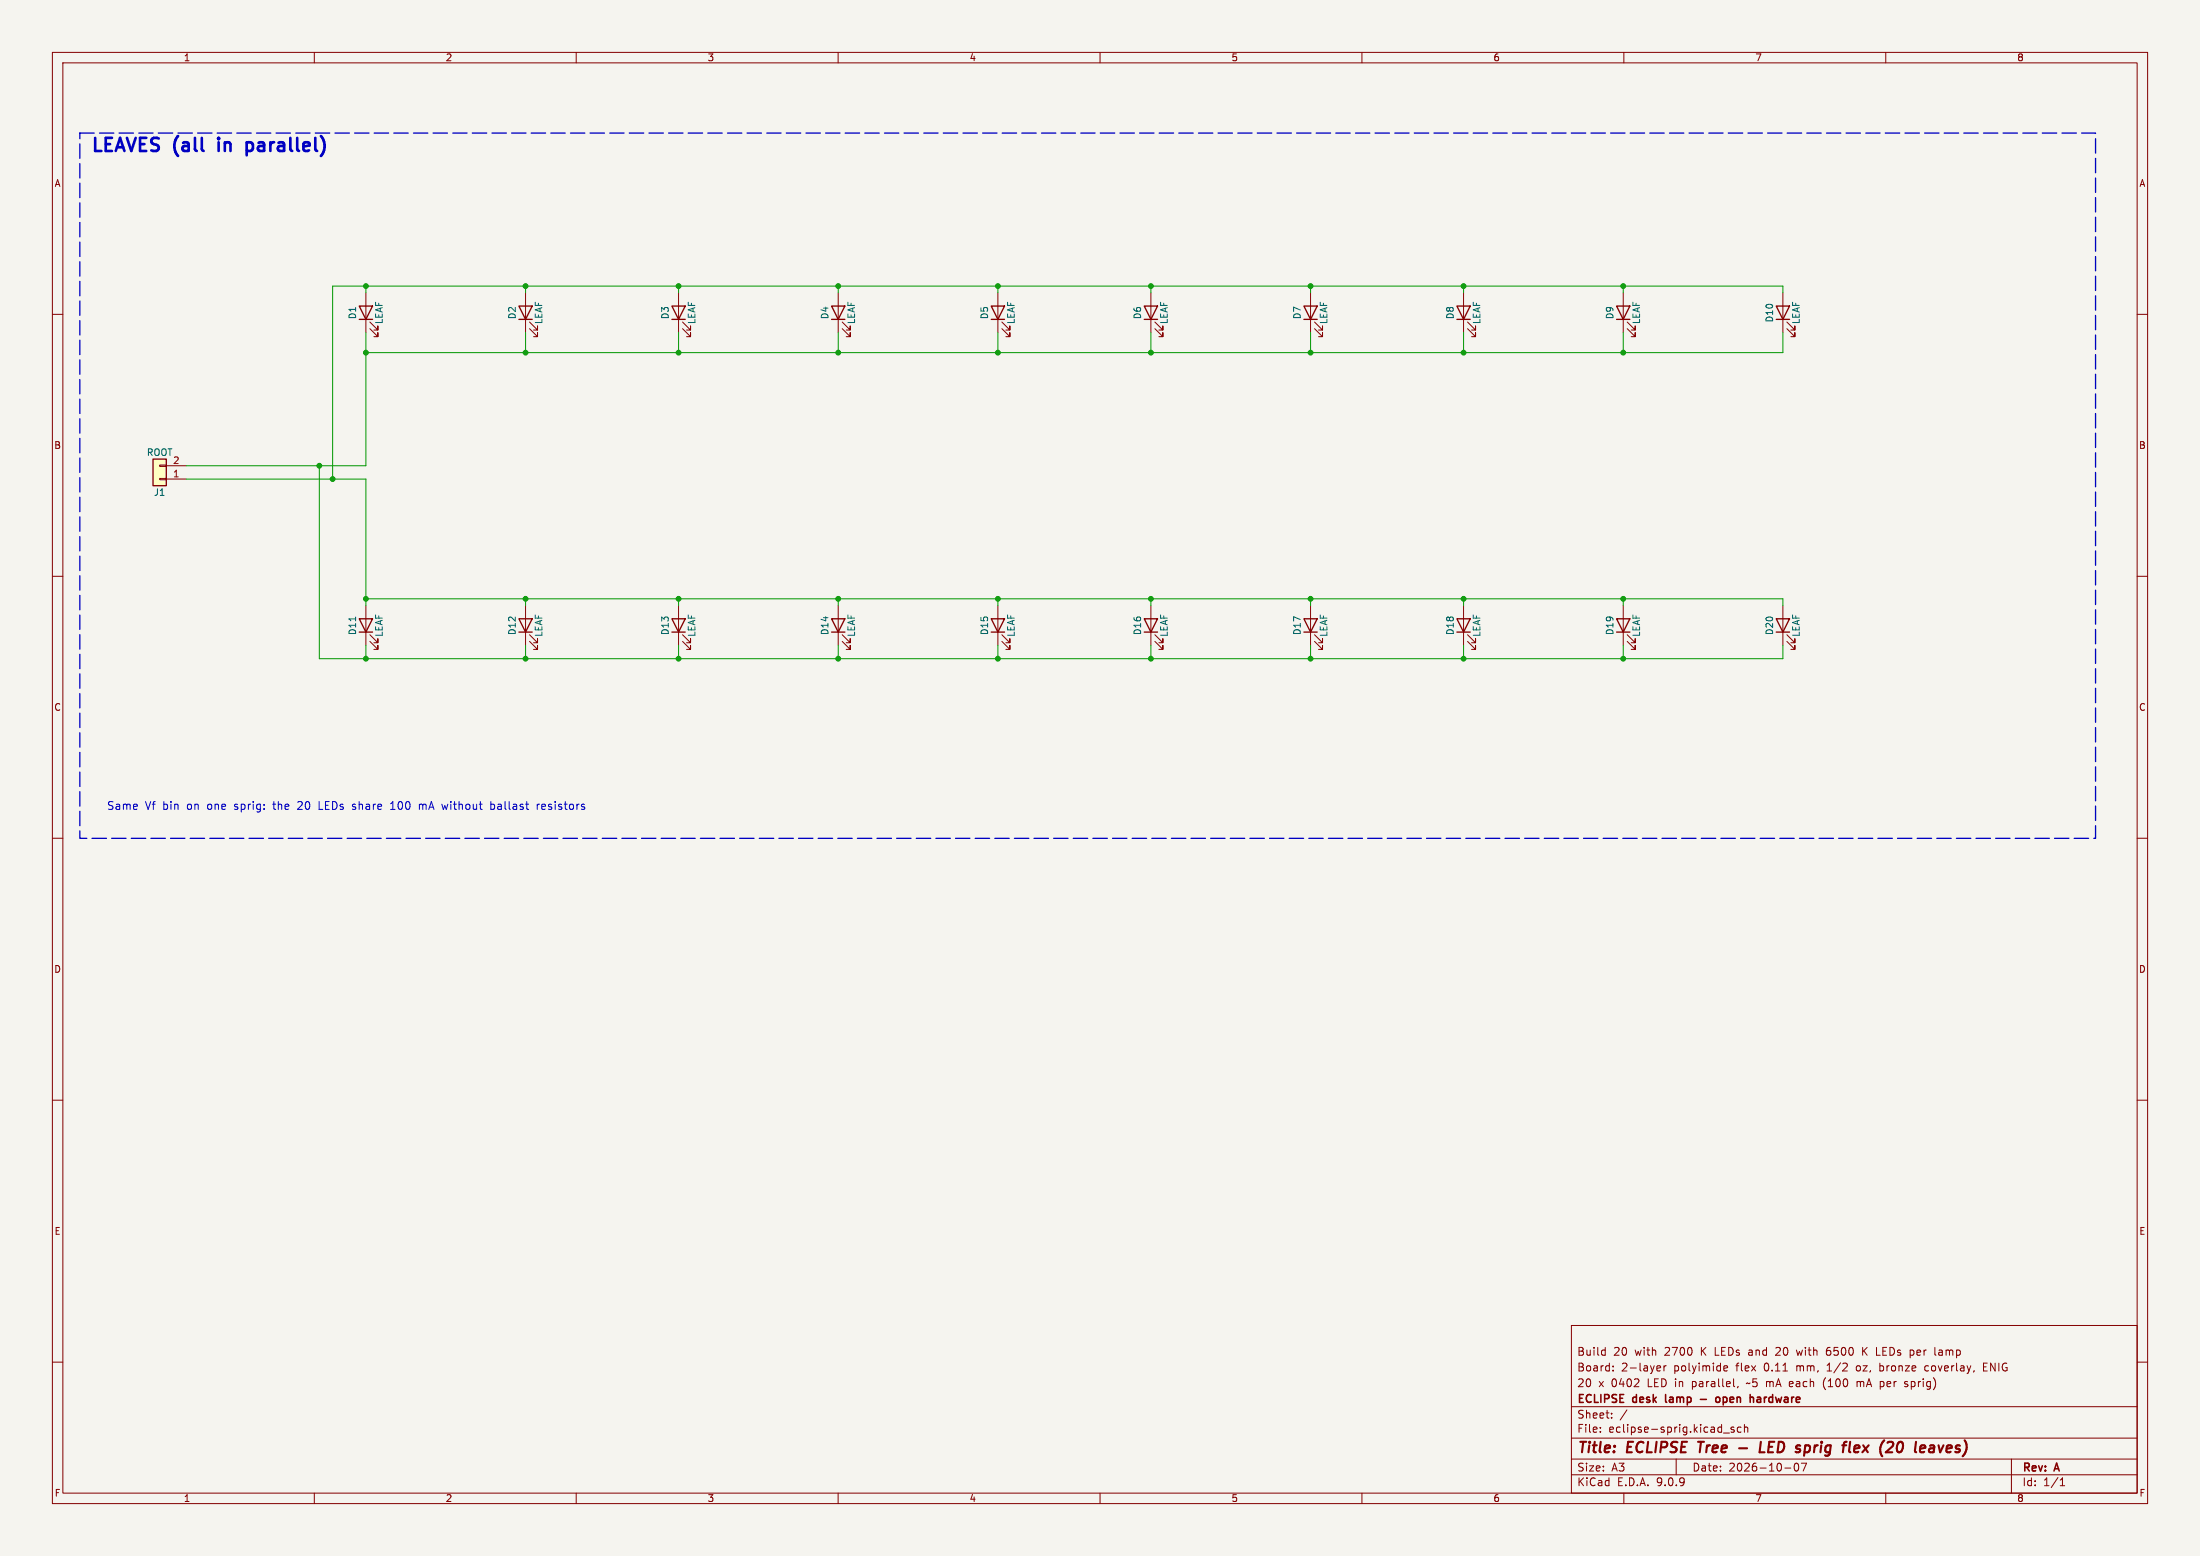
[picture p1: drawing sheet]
(kicad_sch
 (version 20250114)
 (generator "eeschema")
 (generator_version "9.0")
 (paper "A3")
 (title_block
  (title "ECLIPSE Tree - LED sprig flex (20 leaves)")
  (date "2026-10-07")
  (rev "A")
  (company "ECLIPSE desk lamp - open hardware")
  (comment 1 "20 x 0402 LED in parallel, ~5 mA each (100 mA per sprig)")
  (comment 2 "Board: 2-layer polyimide flex 0.11 mm, 1/2 oz, bronze coverlay, ENIG")
  (comment 3 "Build 20 with 2700 K LEDs and 20 with 6500 K LEDs per lamp"))
 (lib_symbols
  (symbol "Connector_Generic:Conn_01x02"
   (pin_names
    (offset 1.016) (hide yes)) (exclude_from_sim no) (in_bom yes) (on_board yes)
   (property "Reference" "J" (at 0 2.54 0) (effects (font (size 1.27 1.27))))
   (property "Value" "Conn_01x02" (at 0 -5.08 0) (effects (font (size 1.27 1.27))))
   (property "Footprint" "" (at 0 0 0) (effects (font (size 1.27 1.27)) (hide yes)))
   (property "Datasheet" "~" (at 0 0 0) (effects (font (size 1.27 1.27)) (hide yes)))
   (property "Description" "Generic connector, single row, 01x02, script generated (kicad-library-utils/schlib/autogen/connector/)" (at 0 0 0) (effects (font (size 1.27 1.27)) (hide yes)))
   (symbol "Conn_01x02_1_1"
    (rectangle (start -1.27 1.27) (end 1.27 -3.81) (stroke (width 0.254) (type default)) (fill (type background)))
    (rectangle (start -1.27 0.127) (end 0 -0.127) (stroke (width 0.1524) (type default)) (fill (type none)))
    (rectangle (start -1.27 -2.413) (end 0 -2.667) (stroke (width 0.1524) (type default)) (fill (type none)))
    (pin passive line (at -5.08 0 0) (length 3.81) (name "Pin_1" (effects (font (size 1.27 1.27)))) (number "1" (effects (font (size 1.27 1.27)))))
    (pin passive line (at -5.08 -2.54 0) (length 3.81) (name "Pin_2" (effects (font (size 1.27 1.27)))) (number "2" (effects (font (size 1.27 1.27))))))
   (embedded_fonts no))
  (symbol "Device:LED"
   (pin_numbers (hide yes))
   (pin_names
    (offset 1.016) (hide yes)) (exclude_from_sim no) (in_bom yes) (on_board yes)
   (property "Reference" "D" (at 0 2.54 0) (effects (font (size 1.27 1.27))))
   (property "Value" "LED" (at 0 -2.54 0) (effects (font (size 1.27 1.27))))
   (property "Footprint" "" (at 0 0 0) (effects (font (size 1.27 1.27)) (hide yes)))
   (property "Datasheet" "~" (at 0 0 0) (effects (font (size 1.27 1.27)) (hide yes)))
   (property "Description" "Light emitting diode" (at 0 0 0) (effects (font (size 1.27 1.27)) (hide yes)))
   (property "Sim.Pins" "1=K 2=A" (at 0 0 0) (effects (font (size 1.27 1.27)) (hide yes)))
   (symbol "LED_0_1"
    (polyline (pts (xy -3.048 -0.762) (xy -4.572 -2.286) (xy -3.81 -2.286) (xy -4.572 -2.286) (xy -4.572 -1.524)) (stroke (width 0) (type default)) (fill (type none)))
    (polyline (pts (xy -1.778 -0.762) (xy -3.302 -2.286) (xy -2.54 -2.286) (xy -3.302 -2.286) (xy -3.302 -1.524)) (stroke (width 0) (type default)) (fill (type none)))
    (polyline (pts (xy -1.27 0) (xy 1.27 0)) (stroke (width 0) (type default)) (fill (type none)))
    (polyline (pts (xy -1.27 -1.27) (xy -1.27 1.27)) (stroke (width 0.254) (type default)) (fill (type none)))
    (polyline (pts (xy 1.27 -1.27) (xy 1.27 1.27) (xy -1.27 0) (xy 1.27 -1.27)) (stroke (width 0.254) (type default)) (fill (type none))))
   (symbol "LED_1_1"
    (pin passive line (at -3.81 0 0) (length 2.54) (name "K" (effects (font (size 1.27 1.27)))) (number "1" (effects (font (size 1.27 1.27)))))
    (pin passive line (at 3.81 0 180) (length 2.54) (name "A" (effects (font (size 1.27 1.27)))) (number "2" (effects (font (size 1.27 1.27))))))
   (embedded_fonts no)))
 (text "LEAVES (all in parallel)"
  (exclude_from_sim no)
  (at 17.24 29.4 0)
  (effects (font (size 2.5 2.5)
    (bold yes)) (justify left bottom)))
 (text "Same Vf bin on one sprig: the 20 LEDs share 100 mA without ballast resistors"
  (exclude_from_sim no)
  (at 20.32 154.94 0)
  (effects (font (size 1.5 1.5)) (justify left bottom)))
 (rectangle
  (start 15.24 25.4)
  (end 400.05 160.02)
  (stroke (width 0.25) (type dash))
  (fill (type none)))
 (junction
  (at 69.85 54.61)
  (diameter 0)
  (color 0 0 0 0))
 (junction
  (at 100.33 54.61)
  (diameter 0)
  (color 0 0 0 0))
 (junction
  (at 129.54 54.61)
  (diameter 0)
  (color 0 0 0 0))
 (junction
  (at 160.02 54.61)
  (diameter 0)
  (color 0 0 0 0))
 (junction
  (at 190.5 54.61)
  (diameter 0)
  (color 0 0 0 0))
 (junction
  (at 219.71 54.61)
  (diameter 0)
  (color 0 0 0 0))
 (junction
  (at 250.19 54.61)
  (diameter 0)
  (color 0 0 0 0))
 (junction
  (at 279.4 54.61)
  (diameter 0)
  (color 0 0 0 0))
 (junction
  (at 309.88 54.61)
  (diameter 0)
  (color 0 0 0 0))
 (junction
  (at 69.85 114.3)
  (diameter 0)
  (color 0 0 0 0))
 (junction
  (at 100.33 114.3)
  (diameter 0)
  (color 0 0 0 0))
 (junction
  (at 129.54 114.3)
  (diameter 0)
  (color 0 0 0 0))
 (junction
  (at 160.02 114.3)
  (diameter 0)
  (color 0 0 0 0))
 (junction
  (at 190.5 114.3)
  (diameter 0)
  (color 0 0 0 0))
 (junction
  (at 219.71 114.3)
  (diameter 0)
  (color 0 0 0 0))
 (junction
  (at 250.19 114.3)
  (diameter 0)
  (color 0 0 0 0))
 (junction
  (at 279.4 114.3)
  (diameter 0)
  (color 0 0 0 0))
 (junction
  (at 309.88 114.3)
  (diameter 0)
  (color 0 0 0 0))
 (junction
  (at 63.5 91.44)
  (diameter 0)
  (color 0 0 0 0))
 (junction
  (at 219.71 67.31)
  (diameter 0)
  (color 0 0 0 0))
 (junction
  (at 190.5 67.31)
  (diameter 0)
  (color 0 0 0 0))
 (junction
  (at 160.02 67.31)
  (diameter 0)
  (color 0 0 0 0))
 (junction
  (at 250.19 67.31)
  (diameter 0)
  (color 0 0 0 0))
 (junction
  (at 279.4 67.31)
  (diameter 0)
  (color 0 0 0 0))
 (junction
  (at 129.54 67.31)
  (diameter 0)
  (color 0 0 0 0))
 (junction
  (at 100.33 67.31)
  (diameter 0)
  (color 0 0 0 0))
 (junction
  (at 309.88 67.31)
  (diameter 0)
  (color 0 0 0 0))
 (junction
  (at 69.85 67.31)
  (diameter 0)
  (color 0 0 0 0))
 (junction
  (at 60.96 88.9)
  (diameter 0)
  (color 0 0 0 0))
 (junction
  (at 69.85 125.73)
  (diameter 0)
  (color 0 0 0 0))
 (junction
  (at 100.33 125.73)
  (diameter 0)
  (color 0 0 0 0))
 (junction
  (at 129.54 125.73)
  (diameter 0)
  (color 0 0 0 0))
 (junction
  (at 160.02 125.73)
  (diameter 0)
  (color 0 0 0 0))
 (junction
  (at 190.5 125.73)
  (diameter 0)
  (color 0 0 0 0))
 (junction
  (at 219.71 125.73)
  (diameter 0)
  (color 0 0 0 0))
 (junction
  (at 250.19 125.73)
  (diameter 0)
  (color 0 0 0 0))
 (junction
  (at 279.4 125.73)
  (diameter 0)
  (color 0 0 0 0))
 (junction
  (at 309.88 125.73)
  (diameter 0)
  (color 0 0 0 0))
 (wire
  (pts (xy 35.56 91.44) (xy 63.5 91.44))
  (stroke (width 0) (type default)))
 (wire
  (pts (xy 69.85 54.61) (xy 100.33 54.61))
  (stroke (width 0) (type default)))
 (wire
  (pts (xy 69.85 54.61) (xy 63.5 54.61))
  (stroke (width 0) (type default)))
 (wire
  (pts (xy 69.85 54.61) (xy 69.85 55.88))
  (stroke (width 0) (type default)))
 (wire
  (pts (xy 100.33 54.61) (xy 129.54 54.61))
  (stroke (width 0) (type default)))
 (wire
  (pts (xy 100.33 54.61) (xy 100.33 55.88))
  (stroke (width 0) (type default)))
 (wire
  (pts (xy 129.54 54.61) (xy 129.54 55.88))
  (stroke (width 0) (type default)))
 (wire
  (pts (xy 129.54 54.61) (xy 160.02 54.61))
  (stroke (width 0) (type default)))
 (wire
  (pts (xy 160.02 54.61) (xy 190.5 54.61))
  (stroke (width 0) (type default)))
 (wire
  (pts (xy 160.02 54.61) (xy 160.02 55.88))
  (stroke (width 0) (type default)))
 (wire
  (pts (xy 190.5 54.61) (xy 219.71 54.61))
  (stroke (width 0) (type default)))
 (wire
  (pts (xy 190.5 54.61) (xy 190.5 55.88))
  (stroke (width 0) (type default)))
 (wire
  (pts (xy 219.71 54.61) (xy 219.71 55.88))
  (stroke (width 0) (type default)))
 (wire
  (pts (xy 219.71 54.61) (xy 250.19 54.61))
  (stroke (width 0) (type default)))
 (wire
  (pts (xy 250.19 54.61) (xy 250.19 55.88))
  (stroke (width 0) (type default)))
 (wire
  (pts (xy 250.19 54.61) (xy 279.4 54.61))
  (stroke (width 0) (type default)))
 (wire
  (pts (xy 279.4 54.61) (xy 279.4 55.88))
  (stroke (width 0) (type default)))
 (wire
  (pts (xy 279.4 54.61) (xy 309.88 54.61))
  (stroke (width 0) (type default)))
 (wire
  (pts (xy 309.88 54.61) (xy 309.88 55.88))
  (stroke (width 0) (type default)))
 (wire
  (pts (xy 309.88 54.61) (xy 340.36 54.61))
  (stroke (width 0) (type default)))
 (wire
  (pts (xy 340.36 54.61) (xy 340.36 55.88))
  (stroke (width 0) (type default)))
 (wire
  (pts (xy 69.85 114.3) (xy 69.85 115.57))
  (stroke (width 0) (type default)))
 (wire
  (pts (xy 69.85 114.3) (xy 100.33 114.3))
  (stroke (width 0) (type default)))
 (wire
  (pts (xy 69.85 114.3) (xy 69.85 91.44))
  (stroke (width 0) (type default)))
 (wire
  (pts (xy 100.33 114.3) (xy 100.33 115.57))
  (stroke (width 0) (type default)))
 (wire
  (pts (xy 100.33 114.3) (xy 129.54 114.3))
  (stroke (width 0) (type default)))
 (wire
  (pts (xy 129.54 114.3) (xy 129.54 115.57))
  (stroke (width 0) (type default)))
 (wire
  (pts (xy 129.54 114.3) (xy 160.02 114.3))
  (stroke (width 0) (type default)))
 (wire
  (pts (xy 160.02 114.3) (xy 160.02 115.57))
  (stroke (width 0) (type default)))
 (wire
  (pts (xy 160.02 114.3) (xy 190.5 114.3))
  (stroke (width 0) (type default)))
 (wire
  (pts (xy 190.5 114.3) (xy 190.5 115.57))
  (stroke (width 0) (type default)))
 (wire
  (pts (xy 190.5 114.3) (xy 219.71 114.3))
  (stroke (width 0) (type default)))
 (wire
  (pts (xy 219.71 114.3) (xy 219.71 115.57))
  (stroke (width 0) (type default)))
 (wire
  (pts (xy 219.71 114.3) (xy 250.19 114.3))
  (stroke (width 0) (type default)))
 (wire
  (pts (xy 250.19 114.3) (xy 250.19 115.57))
  (stroke (width 0) (type default)))
 (wire
  (pts (xy 250.19 114.3) (xy 279.4 114.3))
  (stroke (width 0) (type default)))
 (wire
  (pts (xy 279.4 114.3) (xy 279.4 115.57))
  (stroke (width 0) (type default)))
 (wire
  (pts (xy 279.4 114.3) (xy 309.88 114.3))
  (stroke (width 0) (type default)))
 (wire
  (pts (xy 309.88 114.3) (xy 340.36 114.3))
  (stroke (width 0) (type default)))
 (wire
  (pts (xy 309.88 114.3) (xy 309.88 115.57))
  (stroke (width 0) (type default)))
 (wire
  (pts (xy 340.36 114.3) (xy 340.36 115.57))
  (stroke (width 0) (type default)))
 (wire
  (pts (xy 63.5 91.44) (xy 69.85 91.44))
  (stroke (width 0) (type default)))
 (wire
  (pts (xy 63.5 91.44) (xy 63.5 54.61))
  (stroke (width 0) (type default)))
 (wire
  (pts (xy 35.56 88.9) (xy 60.96 88.9))
  (stroke (width 0) (type default)))
 (wire
  (pts (xy 69.85 63.5) (xy 69.85 67.31))
  (stroke (width 0) (type default)))
 (wire
  (pts (xy 100.33 63.5) (xy 100.33 67.31))
  (stroke (width 0) (type default)))
 (wire
  (pts (xy 129.54 63.5) (xy 129.54 67.31))
  (stroke (width 0) (type default)))
 (wire
  (pts (xy 160.02 63.5) (xy 160.02 67.31))
  (stroke (width 0) (type default)))
 (wire
  (pts (xy 190.5 63.5) (xy 190.5 67.31))
  (stroke (width 0) (type default)))
 (wire
  (pts (xy 219.71 63.5) (xy 219.71 67.31))
  (stroke (width 0) (type default)))
 (wire
  (pts (xy 250.19 63.5) (xy 250.19 67.31))
  (stroke (width 0) (type default)))
 (wire
  (pts (xy 279.4 63.5) (xy 279.4 67.31))
  (stroke (width 0) (type default)))
 (wire
  (pts (xy 309.88 63.5) (xy 309.88 67.31))
  (stroke (width 0) (type default)))
 (wire
  (pts (xy 340.36 63.5) (xy 340.36 67.31))
  (stroke (width 0) (type default)))
 (wire
  (pts (xy 69.85 123.19) (xy 69.85 125.73))
  (stroke (width 0) (type default)))
 (wire
  (pts (xy 100.33 123.19) (xy 100.33 125.73))
  (stroke (width 0) (type default)))
 (wire
  (pts (xy 129.54 123.19) (xy 129.54 125.73))
  (stroke (width 0) (type default)))
 (wire
  (pts (xy 160.02 123.19) (xy 160.02 125.73))
  (stroke (width 0) (type default)))
 (wire
  (pts (xy 190.5 123.19) (xy 190.5 125.73))
  (stroke (width 0) (type default)))
 (wire
  (pts (xy 219.71 123.19) (xy 219.71 125.73))
  (stroke (width 0) (type default)))
 (wire
  (pts (xy 250.19 123.19) (xy 250.19 125.73))
  (stroke (width 0) (type default)))
 (wire
  (pts (xy 279.4 123.19) (xy 279.4 125.73))
  (stroke (width 0) (type default)))
 (wire
  (pts (xy 309.88 123.19) (xy 309.88 125.73))
  (stroke (width 0) (type default)))
 (wire
  (pts (xy 340.36 123.19) (xy 340.36 125.73))
  (stroke (width 0) (type default)))
 (wire
  (pts (xy 219.71 67.31) (xy 250.19 67.31))
  (stroke (width 0) (type default)))
 (wire
  (pts (xy 219.71 67.31) (xy 190.5 67.31))
  (stroke (width 0) (type default)))
 (wire
  (pts (xy 190.5 67.31) (xy 160.02 67.31))
  (stroke (width 0) (type default)))
 (wire
  (pts (xy 160.02 67.31) (xy 129.54 67.31))
  (stroke (width 0) (type default)))
 (wire
  (pts (xy 250.19 67.31) (xy 279.4 67.31))
  (stroke (width 0) (type default)))
 (wire
  (pts (xy 279.4 67.31) (xy 309.88 67.31))
  (stroke (width 0) (type default)))
 (wire
  (pts (xy 129.54 67.31) (xy 100.33 67.31))
  (stroke (width 0) (type default)))
 (wire
  (pts (xy 100.33 67.31) (xy 69.85 67.31))
  (stroke (width 0) (type default)))
 (wire
  (pts (xy 309.88 67.31) (xy 340.36 67.31))
  (stroke (width 0) (type default)))
 (wire
  (pts (xy 69.85 67.31) (xy 69.85 88.9))
  (stroke (width 0) (type default)))
 (wire
  (pts (xy 60.96 88.9) (xy 60.96 125.73))
  (stroke (width 0) (type default)))
 (wire
  (pts (xy 60.96 88.9) (xy 69.85 88.9))
  (stroke (width 0) (type default)))
 (wire
  (pts (xy 69.85 125.73) (xy 100.33 125.73))
  (stroke (width 0) (type default)))
 (wire
  (pts (xy 69.85 125.73) (xy 60.96 125.73))
  (stroke (width 0) (type default)))
 (wire
  (pts (xy 100.33 125.73) (xy 129.54 125.73))
  (stroke (width 0) (type default)))
 (wire
  (pts (xy 129.54 125.73) (xy 160.02 125.73))
  (stroke (width 0) (type default)))
 (wire
  (pts (xy 160.02 125.73) (xy 190.5 125.73))
  (stroke (width 0) (type default)))
 (wire
  (pts (xy 190.5 125.73) (xy 219.71 125.73))
  (stroke (width 0) (type default)))
 (wire
  (pts (xy 219.71 125.73) (xy 250.19 125.73))
  (stroke (width 0) (type default)))
 (wire
  (pts (xy 250.19 125.73) (xy 279.4 125.73))
  (stroke (width 0) (type default)))
 (wire
  (pts (xy 279.4 125.73) (xy 309.88 125.73))
  (stroke (width 0) (type default)))
 (wire
  (pts (xy 309.88 125.73) (xy 340.36 125.73))
  (stroke (width 0) (type default)))
 (symbol
  (lib_id "Connector_Generic:Conn_01x02")
  (at 30.48 91.44 180)
  (unit 1)
  (exclude_from_sim no)
  (in_bom no)
  (on_board yes)
  (dnp no)
  (property "Reference" "J1" (at 30.48 93.98 0) (effects (font (size 1.27 1.27))))
  (property "Value" "ROOT" (at 30.48 86.36 0) (effects (font (size 1.27 1.27))))
  (property "Footprint" "eclipse:SprigRoot" (at 30.48 91.44 0) (effects (font (size 1.27 1.27)) (hide yes)))
  (property "Datasheet" "~" (at 30.48 91.44 0) (effects (font (size 1.27 1.27)) (hide yes)))
  (property "Manufacturer" "-" (at 30.48 91.44 0) (effects (font (size 1.27 1.27)) (hide yes)))
  (property "MPN" "PCB land" (at 30.48 91.44 0) (effects (font (size 1.27 1.27)) (hide yes)))
  (property "Description" "Root pads: 1 = anode, 2 = cathode" (at 30.48 91.44 0) (effects (font (size 1.27 1.27)) (hide yes)))
  (pin "1")
  (pin "2"))
 (symbol
  (lib_id "Device:LED")
  (at 69.85 59.69 90)
  (unit 1)
  (exclude_from_sim no)
  (in_bom yes)
  (on_board yes)
  (dnp no)
  (property "Reference" "D1" (at 67.31 59.69 0) (effects (font (size 1.27 1.27))))
  (property "Value" "LEAF" (at 72.39 59.69 0) (effects (font (size 1.27 1.27))))
  (property "Footprint" "LED_SMD:LED_0402_1005Metric" (at 69.85 59.69 0) (effects (font (size 1.27 1.27)) (hide yes)))
  (property "Datasheet" "~" (at 69.85 59.69 0) (effects (font (size 1.27 1.27)) (hide yes)))
  (property "Manufacturer" "Inolux / Lite-On (select bin)" (at 69.85 59.69 0) (effects (font (size 1.27 1.27)) (hide yes)))
  (property "MPN" "0402 white LED, 2700K or 6500K" (at 69.85 59.69 0) (effects (font (size 1.27 1.27)) (hide yes)))
  (property "Description" "Leaf: 0402 white LED, If 5 mA" (at 69.85 59.69 0) (effects (font (size 1.27 1.27)) (hide yes)))
  (pin "1")
  (pin "2"))
 (symbol
  (lib_id "Device:LED")
  (at 100.33 59.69 90)
  (unit 1)
  (exclude_from_sim no)
  (in_bom yes)
  (on_board yes)
  (dnp no)
  (property "Reference" "D2" (at 97.79 59.69 0) (effects (font (size 1.27 1.27))))
  (property "Value" "LEAF" (at 102.87 59.69 0) (effects (font (size 1.27 1.27))))
  (property "Footprint" "LED_SMD:LED_0402_1005Metric" (at 100.33 59.69 0) (effects (font (size 1.27 1.27)) (hide yes)))
  (property "Datasheet" "~" (at 100.33 59.69 0) (effects (font (size 1.27 1.27)) (hide yes)))
  (property "Manufacturer" "Inolux / Lite-On (select bin)" (at 100.33 59.69 0) (effects (font (size 1.27 1.27)) (hide yes)))
  (property "MPN" "0402 white LED, 2700K or 6500K" (at 100.33 59.69 0) (effects (font (size 1.27 1.27)) (hide yes)))
  (property "Description" "Leaf: 0402 white LED, If 5 mA" (at 100.33 59.69 0) (effects (font (size 1.27 1.27)) (hide yes)))
  (pin "1")
  (pin "2"))
 (symbol
  (lib_id "Device:LED")
  (at 129.54 59.69 90)
  (unit 1)
  (exclude_from_sim no)
  (in_bom yes)
  (on_board yes)
  (dnp no)
  (property "Reference" "D3" (at 127 59.69 0) (effects (font (size 1.27 1.27))))
  (property "Value" "LEAF" (at 132.08 59.69 0) (effects (font (size 1.27 1.27))))
  (property "Footprint" "LED_SMD:LED_0402_1005Metric" (at 129.54 59.69 0) (effects (font (size 1.27 1.27)) (hide yes)))
  (property "Datasheet" "~" (at 129.54 59.69 0) (effects (font (size 1.27 1.27)) (hide yes)))
  (property "Manufacturer" "Inolux / Lite-On (select bin)" (at 129.54 59.69 0) (effects (font (size 1.27 1.27)) (hide yes)))
  (property "MPN" "0402 white LED, 2700K or 6500K" (at 129.54 59.69 0) (effects (font (size 1.27 1.27)) (hide yes)))
  (property "Description" "Leaf: 0402 white LED, If 5 mA" (at 129.54 59.69 0) (effects (font (size 1.27 1.27)) (hide yes)))
  (pin "1")
  (pin "2"))
 (symbol
  (lib_id "Device:LED")
  (at 160.02 59.69 90)
  (unit 1)
  (exclude_from_sim no)
  (in_bom yes)
  (on_board yes)
  (dnp no)
  (property "Reference" "D4" (at 157.48 59.69 0) (effects (font (size 1.27 1.27))))
  (property "Value" "LEAF" (at 162.56 59.69 0) (effects (font (size 1.27 1.27))))
  (property "Footprint" "LED_SMD:LED_0402_1005Metric" (at 160.02 59.69 0) (effects (font (size 1.27 1.27)) (hide yes)))
  (property "Datasheet" "~" (at 160.02 59.69 0) (effects (font (size 1.27 1.27)) (hide yes)))
  (property "Manufacturer" "Inolux / Lite-On (select bin)" (at 160.02 59.69 0) (effects (font (size 1.27 1.27)) (hide yes)))
  (property "MPN" "0402 white LED, 2700K or 6500K" (at 160.02 59.69 0) (effects (font (size 1.27 1.27)) (hide yes)))
  (property "Description" "Leaf: 0402 white LED, If 5 mA" (at 160.02 59.69 0) (effects (font (size 1.27 1.27)) (hide yes)))
  (pin "1")
  (pin "2"))
 (symbol
  (lib_id "Device:LED")
  (at 190.5 59.69 90)
  (unit 1)
  (exclude_from_sim no)
  (in_bom yes)
  (on_board yes)
  (dnp no)
  (property "Reference" "D5" (at 187.96 59.69 0) (effects (font (size 1.27 1.27))))
  (property "Value" "LEAF" (at 193.04 59.69 0) (effects (font (size 1.27 1.27))))
  (property "Footprint" "LED_SMD:LED_0402_1005Metric" (at 190.5 59.69 0) (effects (font (size 1.27 1.27)) (hide yes)))
  (property "Datasheet" "~" (at 190.5 59.69 0) (effects (font (size 1.27 1.27)) (hide yes)))
  (property "Manufacturer" "Inolux / Lite-On (select bin)" (at 190.5 59.69 0) (effects (font (size 1.27 1.27)) (hide yes)))
  (property "MPN" "0402 white LED, 2700K or 6500K" (at 190.5 59.69 0) (effects (font (size 1.27 1.27)) (hide yes)))
  (property "Description" "Leaf: 0402 white LED, If 5 mA" (at 190.5 59.69 0) (effects (font (size 1.27 1.27)) (hide yes)))
  (pin "1")
  (pin "2"))
 (symbol
  (lib_id "Device:LED")
  (at 219.71 59.69 90)
  (unit 1)
  (exclude_from_sim no)
  (in_bom yes)
  (on_board yes)
  (dnp no)
  (property "Reference" "D6" (at 217.17 59.69 0) (effects (font (size 1.27 1.27))))
  (property "Value" "LEAF" (at 222.25 59.69 0) (effects (font (size 1.27 1.27))))
  (property "Footprint" "LED_SMD:LED_0402_1005Metric" (at 219.71 59.69 0) (effects (font (size 1.27 1.27)) (hide yes)))
  (property "Datasheet" "~" (at 219.71 59.69 0) (effects (font (size 1.27 1.27)) (hide yes)))
  (property "Manufacturer" "Inolux / Lite-On (select bin)" (at 219.71 59.69 0) (effects (font (size 1.27 1.27)) (hide yes)))
  (property "MPN" "0402 white LED, 2700K or 6500K" (at 219.71 59.69 0) (effects (font (size 1.27 1.27)) (hide yes)))
  (property "Description" "Leaf: 0402 white LED, If 5 mA" (at 219.71 59.69 0) (effects (font (size 1.27 1.27)) (hide yes)))
  (pin "1")
  (pin "2"))
 (symbol
  (lib_id "Device:LED")
  (at 250.19 59.69 90)
  (unit 1)
  (exclude_from_sim no)
  (in_bom yes)
  (on_board yes)
  (dnp no)
  (property "Reference" "D7" (at 247.65 59.69 0) (effects (font (size 1.27 1.27))))
  (property "Value" "LEAF" (at 252.73 59.69 0) (effects (font (size 1.27 1.27))))
  (property "Footprint" "LED_SMD:LED_0402_1005Metric" (at 250.19 59.69 0) (effects (font (size 1.27 1.27)) (hide yes)))
  (property "Datasheet" "~" (at 250.19 59.69 0) (effects (font (size 1.27 1.27)) (hide yes)))
  (property "Manufacturer" "Inolux / Lite-On (select bin)" (at 250.19 59.69 0) (effects (font (size 1.27 1.27)) (hide yes)))
  (property "MPN" "0402 white LED, 2700K or 6500K" (at 250.19 59.69 0) (effects (font (size 1.27 1.27)) (hide yes)))
  (property "Description" "Leaf: 0402 white LED, If 5 mA" (at 250.19 59.69 0) (effects (font (size 1.27 1.27)) (hide yes)))
  (pin "1")
  (pin "2"))
 (symbol
  (lib_id "Device:LED")
  (at 279.4 59.69 90)
  (unit 1)
  (exclude_from_sim no)
  (in_bom yes)
  (on_board yes)
  (dnp no)
  (property "Reference" "D8" (at 276.86 59.69 0) (effects (font (size 1.27 1.27))))
  (property "Value" "LEAF" (at 281.94 59.69 0) (effects (font (size 1.27 1.27))))
  (property "Footprint" "LED_SMD:LED_0402_1005Metric" (at 279.4 59.69 0) (effects (font (size 1.27 1.27)) (hide yes)))
  (property "Datasheet" "~" (at 279.4 59.69 0) (effects (font (size 1.27 1.27)) (hide yes)))
  (property "Manufacturer" "Inolux / Lite-On (select bin)" (at 279.4 59.69 0) (effects (font (size 1.27 1.27)) (hide yes)))
  (property "MPN" "0402 white LED, 2700K or 6500K" (at 279.4 59.69 0) (effects (font (size 1.27 1.27)) (hide yes)))
  (property "Description" "Leaf: 0402 white LED, If 5 mA" (at 279.4 59.69 0) (effects (font (size 1.27 1.27)) (hide yes)))
  (pin "1")
  (pin "2"))
 (symbol
  (lib_id "Device:LED")
  (at 309.88 59.69 90)
  (unit 1)
  (exclude_from_sim no)
  (in_bom yes)
  (on_board yes)
  (dnp no)
  (property "Reference" "D9" (at 307.34 59.69 0) (effects (font (size 1.27 1.27))))
  (property "Value" "LEAF" (at 312.42 59.69 0) (effects (font (size 1.27 1.27))))
  (property "Footprint" "LED_SMD:LED_0402_1005Metric" (at 309.88 59.69 0) (effects (font (size 1.27 1.27)) (hide yes)))
  (property "Datasheet" "~" (at 309.88 59.69 0) (effects (font (size 1.27 1.27)) (hide yes)))
  (property "Manufacturer" "Inolux / Lite-On (select bin)" (at 309.88 59.69 0) (effects (font (size 1.27 1.27)) (hide yes)))
  (property "MPN" "0402 white LED, 2700K or 6500K" (at 309.88 59.69 0) (effects (font (size 1.27 1.27)) (hide yes)))
  (property "Description" "Leaf: 0402 white LED, If 5 mA" (at 309.88 59.69 0) (effects (font (size 1.27 1.27)) (hide yes)))
  (pin "1")
  (pin "2"))
 (symbol
  (lib_id "Device:LED")
  (at 340.36 59.69 90)
  (unit 1)
  (exclude_from_sim no)
  (in_bom yes)
  (on_board yes)
  (dnp no)
  (property "Reference" "D10" (at 337.82 59.69 0) (effects (font (size 1.27 1.27))))
  (property "Value" "LEAF" (at 342.9 59.69 0) (effects (font (size 1.27 1.27))))
  (property "Footprint" "LED_SMD:LED_0402_1005Metric" (at 340.36 59.69 0) (effects (font (size 1.27 1.27)) (hide yes)))
  (property "Datasheet" "~" (at 340.36 59.69 0) (effects (font (size 1.27 1.27)) (hide yes)))
  (property "Manufacturer" "Inolux / Lite-On (select bin)" (at 340.36 59.69 0) (effects (font (size 1.27 1.27)) (hide yes)))
  (property "MPN" "0402 white LED, 2700K or 6500K" (at 340.36 59.69 0) (effects (font (size 1.27 1.27)) (hide yes)))
  (property "Description" "Leaf: 0402 white LED, If 5 mA" (at 340.36 59.69 0) (effects (font (size 1.27 1.27)) (hide yes)))
  (pin "1")
  (pin "2"))
 (symbol
  (lib_id "Device:LED")
  (at 69.85 119.38 90)
  (unit 1)
  (exclude_from_sim no)
  (in_bom yes)
  (on_board yes)
  (dnp no)
  (property "Reference" "D11" (at 67.31 119.38 0) (effects (font (size 1.27 1.27))))
  (property "Value" "LEAF" (at 72.39 119.38 0) (effects (font (size 1.27 1.27))))
  (property "Footprint" "LED_SMD:LED_0402_1005Metric" (at 69.85 119.38 0) (effects (font (size 1.27 1.27)) (hide yes)))
  (property "Datasheet" "~" (at 69.85 119.38 0) (effects (font (size 1.27 1.27)) (hide yes)))
  (property "Manufacturer" "Inolux / Lite-On (select bin)" (at 69.85 119.38 0) (effects (font (size 1.27 1.27)) (hide yes)))
  (property "MPN" "0402 white LED, 2700K or 6500K" (at 69.85 119.38 0) (effects (font (size 1.27 1.27)) (hide yes)))
  (property "Description" "Leaf: 0402 white LED, If 5 mA" (at 69.85 119.38 0) (effects (font (size 1.27 1.27)) (hide yes)))
  (pin "1")
  (pin "2"))
 (symbol
  (lib_id "Device:LED")
  (at 100.33 119.38 90)
  (unit 1)
  (exclude_from_sim no)
  (in_bom yes)
  (on_board yes)
  (dnp no)
  (property "Reference" "D12" (at 97.79 119.38 0) (effects (font (size 1.27 1.27))))
  (property "Value" "LEAF" (at 102.87 119.38 0) (effects (font (size 1.27 1.27))))
  (property "Footprint" "LED_SMD:LED_0402_1005Metric" (at 100.33 119.38 0) (effects (font (size 1.27 1.27)) (hide yes)))
  (property "Datasheet" "~" (at 100.33 119.38 0) (effects (font (size 1.27 1.27)) (hide yes)))
  (property "Manufacturer" "Inolux / Lite-On (select bin)" (at 100.33 119.38 0) (effects (font (size 1.27 1.27)) (hide yes)))
  (property "MPN" "0402 white LED, 2700K or 6500K" (at 100.33 119.38 0) (effects (font (size 1.27 1.27)) (hide yes)))
  (property "Description" "Leaf: 0402 white LED, If 5 mA" (at 100.33 119.38 0) (effects (font (size 1.27 1.27)) (hide yes)))
  (pin "1")
  (pin "2"))
 (symbol
  (lib_id "Device:LED")
  (at 129.54 119.38 90)
  (unit 1)
  (exclude_from_sim no)
  (in_bom yes)
  (on_board yes)
  (dnp no)
  (property "Reference" "D13" (at 127 119.38 0) (effects (font (size 1.27 1.27))))
  (property "Value" "LEAF" (at 132.08 119.38 0) (effects (font (size 1.27 1.27))))
  (property "Footprint" "LED_SMD:LED_0402_1005Metric" (at 129.54 119.38 0) (effects (font (size 1.27 1.27)) (hide yes)))
  (property "Datasheet" "~" (at 129.54 119.38 0) (effects (font (size 1.27 1.27)) (hide yes)))
  (property "Manufacturer" "Inolux / Lite-On (select bin)" (at 129.54 119.38 0) (effects (font (size 1.27 1.27)) (hide yes)))
  (property "MPN" "0402 white LED, 2700K or 6500K" (at 129.54 119.38 0) (effects (font (size 1.27 1.27)) (hide yes)))
  (property "Description" "Leaf: 0402 white LED, If 5 mA" (at 129.54 119.38 0) (effects (font (size 1.27 1.27)) (hide yes)))
  (pin "1")
  (pin "2"))
 (symbol
  (lib_id "Device:LED")
  (at 160.02 119.38 90)
  (unit 1)
  (exclude_from_sim no)
  (in_bom yes)
  (on_board yes)
  (dnp no)
  (property "Reference" "D14" (at 157.48 119.38 0) (effects (font (size 1.27 1.27))))
  (property "Value" "LEAF" (at 162.56 119.38 0) (effects (font (size 1.27 1.27))))
  (property "Footprint" "LED_SMD:LED_0402_1005Metric" (at 160.02 119.38 0) (effects (font (size 1.27 1.27)) (hide yes)))
  (property "Datasheet" "~" (at 160.02 119.38 0) (effects (font (size 1.27 1.27)) (hide yes)))
  (property "Manufacturer" "Inolux / Lite-On (select bin)" (at 160.02 119.38 0) (effects (font (size 1.27 1.27)) (hide yes)))
  (property "MPN" "0402 white LED, 2700K or 6500K" (at 160.02 119.38 0) (effects (font (size 1.27 1.27)) (hide yes)))
  (property "Description" "Leaf: 0402 white LED, If 5 mA" (at 160.02 119.38 0) (effects (font (size 1.27 1.27)) (hide yes)))
  (pin "1")
  (pin "2"))
 (symbol
  (lib_id "Device:LED")
  (at 190.5 119.38 90)
  (unit 1)
  (exclude_from_sim no)
  (in_bom yes)
  (on_board yes)
  (dnp no)
  (property "Reference" "D15" (at 187.96 119.38 0) (effects (font (size 1.27 1.27))))
  (property "Value" "LEAF" (at 193.04 119.38 0) (effects (font (size 1.27 1.27))))
  (property "Footprint" "LED_SMD:LED_0402_1005Metric" (at 190.5 119.38 0) (effects (font (size 1.27 1.27)) (hide yes)))
  (property "Datasheet" "~" (at 190.5 119.38 0) (effects (font (size 1.27 1.27)) (hide yes)))
  (property "Manufacturer" "Inolux / Lite-On (select bin)" (at 190.5 119.38 0) (effects (font (size 1.27 1.27)) (hide yes)))
  (property "MPN" "0402 white LED, 2700K or 6500K" (at 190.5 119.38 0) (effects (font (size 1.27 1.27)) (hide yes)))
  (property "Description" "Leaf: 0402 white LED, If 5 mA" (at 190.5 119.38 0) (effects (font (size 1.27 1.27)) (hide yes)))
  (pin "1")
  (pin "2"))
 (symbol
  (lib_id "Device:LED")
  (at 219.71 119.38 90)
  (unit 1)
  (exclude_from_sim no)
  (in_bom yes)
  (on_board yes)
  (dnp no)
  (property "Reference" "D16" (at 217.17 119.38 0) (effects (font (size 1.27 1.27))))
  (property "Value" "LEAF" (at 222.25 119.38 0) (effects (font (size 1.27 1.27))))
  (property "Footprint" "LED_SMD:LED_0402_1005Metric" (at 219.71 119.38 0) (effects (font (size 1.27 1.27)) (hide yes)))
  (property "Datasheet" "~" (at 219.71 119.38 0) (effects (font (size 1.27 1.27)) (hide yes)))
  (property "Manufacturer" "Inolux / Lite-On (select bin)" (at 219.71 119.38 0) (effects (font (size 1.27 1.27)) (hide yes)))
  (property "MPN" "0402 white LED, 2700K or 6500K" (at 219.71 119.38 0) (effects (font (size 1.27 1.27)) (hide yes)))
  (property "Description" "Leaf: 0402 white LED, If 5 mA" (at 219.71 119.38 0) (effects (font (size 1.27 1.27)) (hide yes)))
  (pin "1")
  (pin "2"))
 (symbol
  (lib_id "Device:LED")
  (at 250.19 119.38 90)
  (unit 1)
  (exclude_from_sim no)
  (in_bom yes)
  (on_board yes)
  (dnp no)
  (property "Reference" "D17" (at 247.65 119.38 0) (effects (font (size 1.27 1.27))))
  (property "Value" "LEAF" (at 252.73 119.38 0) (effects (font (size 1.27 1.27))))
  (property "Footprint" "LED_SMD:LED_0402_1005Metric" (at 250.19 119.38 0) (effects (font (size 1.27 1.27)) (hide yes)))
  (property "Datasheet" "~" (at 250.19 119.38 0) (effects (font (size 1.27 1.27)) (hide yes)))
  (property "Manufacturer" "Inolux / Lite-On (select bin)" (at 250.19 119.38 0) (effects (font (size 1.27 1.27)) (hide yes)))
  (property "MPN" "0402 white LED, 2700K or 6500K" (at 250.19 119.38 0) (effects (font (size 1.27 1.27)) (hide yes)))
  (property "Description" "Leaf: 0402 white LED, If 5 mA" (at 250.19 119.38 0) (effects (font (size 1.27 1.27)) (hide yes)))
  (pin "1")
  (pin "2"))
 (symbol
  (lib_id "Device:LED")
  (at 279.4 119.38 90)
  (unit 1)
  (exclude_from_sim no)
  (in_bom yes)
  (on_board yes)
  (dnp no)
  (property "Reference" "D18" (at 276.86 119.38 0) (effects (font (size 1.27 1.27))))
  (property "Value" "LEAF" (at 281.94 119.38 0) (effects (font (size 1.27 1.27))))
  (property "Footprint" "LED_SMD:LED_0402_1005Metric" (at 279.4 119.38 0) (effects (font (size 1.27 1.27)) (hide yes)))
  (property "Datasheet" "~" (at 279.4 119.38 0) (effects (font (size 1.27 1.27)) (hide yes)))
  (property "Manufacturer" "Inolux / Lite-On (select bin)" (at 279.4 119.38 0) (effects (font (size 1.27 1.27)) (hide yes)))
  (property "MPN" "0402 white LED, 2700K or 6500K" (at 279.4 119.38 0) (effects (font (size 1.27 1.27)) (hide yes)))
  (property "Description" "Leaf: 0402 white LED, If 5 mA" (at 279.4 119.38 0) (effects (font (size 1.27 1.27)) (hide yes)))
  (pin "1")
  (pin "2"))
 (symbol
  (lib_id "Device:LED")
  (at 309.88 119.38 90)
  (unit 1)
  (exclude_from_sim no)
  (in_bom yes)
  (on_board yes)
  (dnp no)
  (property "Reference" "D19" (at 307.34 119.38 0) (effects (font (size 1.27 1.27))))
  (property "Value" "LEAF" (at 312.42 119.38 0) (effects (font (size 1.27 1.27))))
  (property "Footprint" "LED_SMD:LED_0402_1005Metric" (at 309.88 119.38 0) (effects (font (size 1.27 1.27)) (hide yes)))
  (property "Datasheet" "~" (at 309.88 119.38 0) (effects (font (size 1.27 1.27)) (hide yes)))
  (property "Manufacturer" "Inolux / Lite-On (select bin)" (at 309.88 119.38 0) (effects (font (size 1.27 1.27)) (hide yes)))
  (property "MPN" "0402 white LED, 2700K or 6500K" (at 309.88 119.38 0) (effects (font (size 1.27 1.27)) (hide yes)))
  (property "Description" "Leaf: 0402 white LED, If 5 mA" (at 309.88 119.38 0) (effects (font (size 1.27 1.27)) (hide yes)))
  (pin "1")
  (pin "2"))
 (symbol
  (lib_id "Device:LED")
  (at 340.36 119.38 90)
  (unit 1)
  (exclude_from_sim no)
  (in_bom yes)
  (on_board yes)
  (dnp no)
  (property "Reference" "D20" (at 337.82 119.38 0) (effects (font (size 1.27 1.27))))
  (property "Value" "LEAF" (at 342.9 119.38 0) (effects (font (size 1.27 1.27))))
  (property "Footprint" "LED_SMD:LED_0402_1005Metric" (at 340.36 119.38 0) (effects (font (size 1.27 1.27)) (hide yes)))
  (property "Datasheet" "~" (at 340.36 119.38 0) (effects (font (size 1.27 1.27)) (hide yes)))
  (property "Manufacturer" "Inolux / Lite-On (select bin)" (at 340.36 119.38 0) (effects (font (size 1.27 1.27)) (hide yes)))
  (property "MPN" "0402 white LED, 2700K or 6500K" (at 340.36 119.38 0) (effects (font (size 1.27 1.27)) (hide yes)))
  (property "Description" "Leaf: 0402 white LED, If 5 mA" (at 340.36 119.38 0) (effects (font (size 1.27 1.27)) (hide yes)))
  (pin "1")
  (pin "2"))
 (sheet_instances
  (path ""
   (page "1")))
 (embedded_fonts no))
